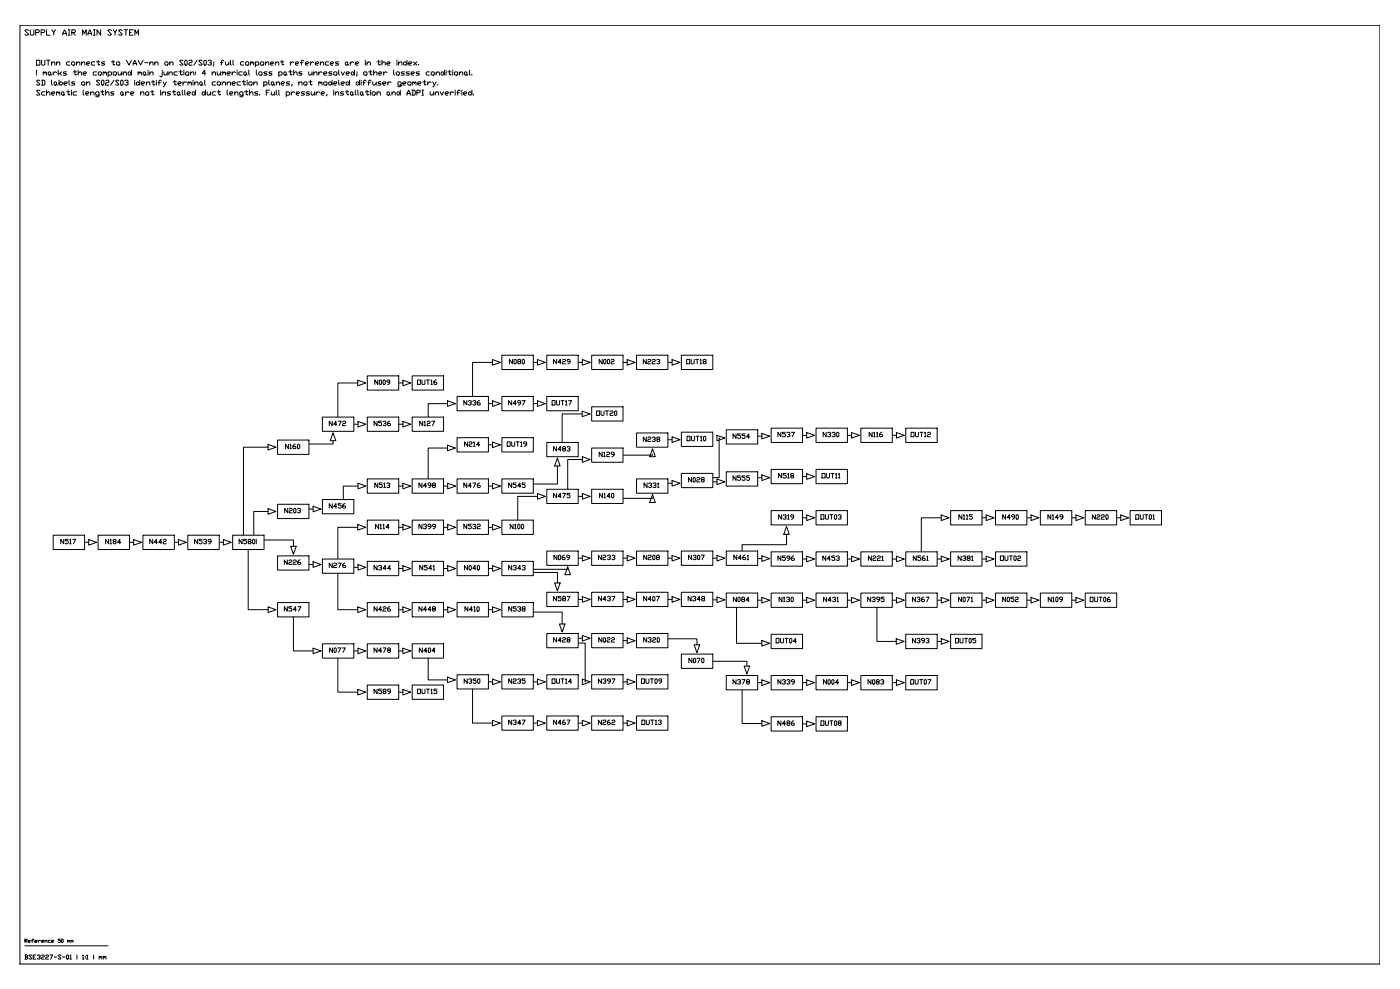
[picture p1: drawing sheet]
<svg xmlns="http://www.w3.org/2000/svg" width="841mm" height="594mm" viewBox="0 0 841 594" stroke-linecap="round" stroke-linejoin="round" font-family="sans-serif">
<!-- layer: TOPOLOGY -->
<g fill="none" stroke="#000" stroke-width=".6">
<path d="M296 218h-12v20M296 216l5 2-5 1zM301 213h19v9h-19zM321 218h2M323 216l5 2-5 1zM328 213h19v9h-19zM347 218h3M350 216l5 2-5 1zM355 213h19v9h-19zM374 218h3M377 216l5 2-5 1zM382 213h19v9h-19z"/>
<path d="M401 218h3M404 216l5 2-5 1zM409 213h19v9h-19zM215 230h-12v21M215 228l5 2-5 2zM221 226h19v8h-19zM240 230h2M242 228l5 2-5 2zM248 226h18v8h-18zM275 238h18v9h-18zM301 238h19v9h-19zM328 238h19v9h-19z"/>
<path d="M194 251h19v8h-19zM200 260l2 5h-4zM213 255h2M215 253l5 2-5 2zM221 251h19v8h-19zM240 255h2M242 253l5 2-5 2zM248 251h18v8h-18zM269 242h-12v8M269 241l5 1-5 2zM294 242h2M296 241l5 1-5 2z"/>
<path d="M321 242h2M323 241l5 1-5 2zM350 249h-12v17M350 247l4 2-4 1zM355 244h19v9h-19zM409 260h19v8h-19zM436 258h19v9h-19zM463 257h19v9h-19zM485 260l4 2-4 1zM490 257h19v9h-19zM512 260l4 2-4 1zM517 257h19v9h-19z"/>
<path d="M539 260l4 2-4 1zM544 257h19v9h-19zM161 269h-15v52M161 267l5 2-5 1zM167 264h19v9h-19zM200 265a1.2 1.2 0 0 1 0 2 1.2 1.2 0 0 1-2 0h-12M269 269h-12v19M269 267l5 2-5 2zM275 263h18v8h-18zM294 267h2M296 266l5 1-5 2zM301 263h19v8h-19z"/>
<path d="M328 266h19v8h-19zM335 280v9a1.2 1.2 0 0 1 0 2 1.2 1.2 0 0 1-2 0h-12M335 275l2 5h-4zM350 276h-7a1.2 1.2 0 0 0-2 0 1.2 1.2 0 0 0 0 2v16M350 274l5 2-5 2zM355 269h19v9h-19zM382 260h19v9h-19zM392 273h-17M392 270l2 4h-4zM401 264h3M404 262l5 2-5 2zM431 262l4 1-4 2z"/>
<path d="M432 263v23a.8 .8 0 0 1 0 1 .8 .8 0 0 1-1 0h-3M455 262h3M458 260l4 2-4 2zM482 262h3M509 262h3M536 262h3M215 292h-9v8M215 290l5 2-5 2zM221 288h19v8h-19zM240 292h2M242 290l5 2-5 2zM248 288h18v8h-18z"/>
<path d="M267 292h2M269 290l5 2-5 2zM275 288h18v8h-18zM294 292h2M296 290l5 2-5 2zM301 288h19v8h-19zM323 298h-10a1.3 1.3 0 0 0-2 0 1.3 1.3 0 0 0 0 2v12M323 296l5 2-5 2zM328 294h19v8h-19zM347 298h3M350 296l5 2-5 2zM355 294h19v8h-19z"/>
<path d="M382 288h19v8h-19zM392 299h-17M392 297l2 5h-4zM401 290h3M404 289l5 1-5 2zM409 284h19v9h-19zM428 289h3M431 288l4 1-4 2zM436 283h19v9h-19zM455 287h3M458 285l4 2-4 2zM463 282h19v9h-19z"/>
<path d="M482 286h3M485 285l4 1-4 2zM490 282h19v9h-19zM161 307h-7a1.2 1.2 0 0 0-2 0 1.2 1.2 0 0 0 0 2v12M161 306l5 1-5 2zM167 303h19v9h-19zM186 306h2M188 304l5 2-5 1zM194 300h19v9h-19zM215 317h-12v19M215 315l5 2-5 1zM221 312h19v9h-19z"/>
<path d="M240 317h2M242 315l5 2-5 1zM248 312h18v9h-18zM267 317h2M269 315l5 2-5 1zM275 312h18v9h-18zM294 317h2M296 315l5 2-5 1zM301 312h19v9h-19zM463 307h19v8h-19zM472 316l2 5h-3zM482 311h3"/>
<path d="M485 309l4 2-4 2zM490 307h19v8h-19zM565 311h-12v20M565 309l5 2-5 2zM571 307h19v8h-19zM590 311h2M592 309l5 2-5 2zM598 307h19v8h-19zM617 311h2M619 309l5 2-5 2zM625 307h19v8h-19zM644 311h2"/>
<path d="M646 309l5 2-5 2zM652 307h19v8h-19zM671 311h2M673 309l5 2-5 2zM679 307h19v8h-19zM32 321h19v9h-19zM51 326h2M53 324l5 2-5 1zM59 321h19v9h-19zM78 326h2M80 324l5 2-5 1zM86 321h19v9h-19z"/>
<path d="M105 326h2M107 324l5 2-5 1zM113 321h19v9h-19zM132 326h2M134 324l5 2-5 1zM149 330v35a1.3 1.3 0 0 0 0 1 1.3 1.3 0 0 0 2 0h10M159 324h17v4M167 334h19v8h-19zM175 328h3l-2 5zM186 339h2M188 337l5 2-5 2zM194 336h19v8h-19z"/>
<path d="M215 339l5 2-5 1zM221 337h19v9h-19zM242 340l5 2-5 1zM248 337h18v9h-18zM269 340l5 2-5 1zM275 337h18v9h-18zM296 340l5 2-5 1zM301 337h19v9h-19zM328 331h19v9h-19zM347 335h3M350 334l5 1-5 2zM355 331h19v9h-19z"/>
<path d="M374 335h3M377 334l5 1-5 2zM382 331h19v9h-19zM401 335h3M404 334l5 1-5 2zM409 331h19v9h-19zM428 335h3M431 334l4 1-4 2zM436 331h19v9h-19zM455 336h3M458 334l4 2-4 1zM463 331h19v9h-19z"/>
<path d="M472 321v5a1 1 0 0 1 0 1 1 1 0 0 1-1 0h-24a.9 .9 0 0 0-1 0 .9 .9 0 0 0 0 1v3M482 336h3M485 334l4 2-4 1zM490 331h19v9h-19zM509 336h3M512 334l4 2-4 1zM517 331h19v9h-19zM536 336h3M539 334l4 2-4 1zM544 331h19v9h-19zM563 336h2M565 334l5 2-5 1z"/>
<path d="M571 331h19v9h-19zM590 336h2M592 334l5 2-5 1zM598 331h19v9h-19zM203 344v22h12M213 341h2M240 342h2M267 342h2M294 342h2M321 344h13a1 1 0 0 1 1 0 1 1 0 0 1 0 1v5M328 356h19v8h-19zM333 350h4l-2 5z"/>
<path d="M341 342h-21M341 340l2 5h-4zM350 358l5 2-5 2zM355 356h19v8h-19zM377 358l5 2-5 2zM382 356h19v8h-19zM404 358l5 2-5 2zM409 356h19v8h-19zM431 359l4 1-4 2zM436 356h19v9h-19zM458 359l4 2-4 1zM463 356h19v9h-19z"/>
<path d="M485 359l4 2-4 1zM490 356h19v9h-19zM512 359l4 2-4 1zM517 356h19v9h-19zM539 359l4 2-4 1zM544 356h19v9h-19zM565 359l5 2-5 1zM571 356h19v9h-19zM592 359l5 2-5 1zM598 356h19v9h-19zM619 359l5 2-5 1zM625 356h19v9h-19z"/>
<path d="M646 359l5 2-5 1zM652 356h19v9h-19zM161 365l5 1-5 2zM167 362h19v9h-19zM176 371v20h12M215 365l5 1-5 2zM221 362h19v9h-19zM240 366h2M242 365l5 1-5 2zM248 362h18v9h-18zM267 366h2M269 365l5 1-5 2z"/>
<path d="M275 362h18v9h-18zM294 366h2M296 365l5 1-5 2zM301 362h19v9h-19zM321 368h15a1.1 1.1 0 0 1 2 0 1.1 1.1 0 0 1 0 1v6M336 375h3l-1 5zM347 360h3M374 360h3M401 360h3M428 360h3M442 365v21h16M455 361h3"/>
<path d="M482 361h3M509 361h3M527 365v20h11M536 361h3M563 361h2M590 361h2M617 361h2M644 361h2M188 389l5 2-5 2zM194 387h19v8h-19zM203 395v21h12M213 391h2"/>
<path d="M215 389l5 2-5 2zM221 387h19v8h-19zM240 391h2M242 389l5 2-5 2zM248 387h18v8h-18zM257 395v10a2.4 2.4 0 0 0 1 3h11M328 381h19v8h-19zM347 383h3M348 386h2a1.1 1.1 0 0 1 2 0 1.1 1.1 0 0 1 0 2v22M350 382l5 1-5 2zM355 381h19v8h-19zM374 385h3"/>
<path d="M377 383l5 2-5 2zM382 381h19v8h-19zM401 384h18v3M409 393h19v9h-19zM417 387h3l-1 5zM428 397h21v3M458 385l4 1-4 2zM463 381h19v9h-19zM538 384l5 1-5 2zM544 381h19v9h-19zM563 385h2M565 384l5 1-5 2z"/>
<path d="M571 381h19v9h-19zM215 414l5 2-5 1zM221 411h19v9h-19zM240 416h2M242 414l5 2-5 1zM248 411h18v9h-18zM269 407l5 1-5 2zM275 405h18v9h-18zM284 414v20h12M294 410h2M296 408l5 2-5 1zM301 405h19v9h-19z"/>
<path d="M321 410h2M323 408l5 2-5 1zM328 405h19v9h-19zM350 408l5 2-5 1zM355 405h19v9h-19zM374 410h3M377 408l5 2-5 1zM382 405h19v9h-19zM436 406h19v8h-19zM446 415v20h12M447 400h3l-1 5zM455 410h3"/>
<path d="M458 408l4 2-4 2zM463 406h19v8h-19zM482 410h3M485 408l4 2-4 2zM490 406h19v8h-19zM509 410h3M512 408l4 2-4 2zM517 406h19v8h-19zM536 410h3M539 408l4 2-4 2zM544 406h19v8h-19zM296 433l5 1-5 2z"/>
<path d="M301 430h19v9h-19zM321 434h2M323 433l5 1-5 2zM328 430h19v9h-19zM347 434h3M350 433l5 1-5 2zM355 430h19v9h-19zM374 434h3M377 433l5 1-5 2zM382 430h19v9h-19zM458 433l4 2-4 1zM463 431h19v8h-19z"/>
<path d="M482 435h3M485 433l4 2-4 2zM490 431h19v8h-19z"/>
</g>
<!-- layer: GAPS -->
<path d="M140 321h19v9h-19z" fill="none" stroke="#000" stroke-width=".6"/>
<!-- layer: BSA_DOC_FRAME -->
<path d="M12 15h817v564h-817z" fill="none" stroke="#000" stroke-width=".6"/>
<!-- layer: BSA_DOC_REFERENCE -->
<path d="M15 568h50" fill="none" stroke="#000" stroke-width=".6"/>
<g font-size="7.5">
<text x="21" y="41">OUTnn connects to VAV-nn on S02/S03; full component references are in the index.</text>
<text x="21" y="47">! marks the compound main junction: 4 numerical loss paths unresolved; other losses conditional.</text>
<text x="21" y="53">SD labels on S02/S03 identify terminal connection planes, not modeled diffuser geometry.</text>
<text x="21" y="59">Schematic lengths are not installed duct lengths. Full pressure, installation and ADPI unverified.</text>
</g>
<text font-size="6.6" x="14" y="22">SUPPLY AIR MAIN SYSTEM</text>
<g font-size="6.2">
<text x="305" y="220">N080</text>
<text x="331" y="220">N429</text>
<text x="359" y="220">N002</text>
<text x="385" y="220">N223</text>
<text x="411" y="220">OUT18</text>
<text x="224" y="232">N009</text>
<text x="249" y="232">OUT16</text>
<text x="357" y="251">OUT20</text>
<text x="412" y="266">OUT10</text>
<text x="439" y="265">N554</text>
<text x="331" y="272">N483</text>
<text x="359" y="276">N129</text>
<text x="224" y="294">N513</text>
<text x="250" y="294">N498</text>
<text x="277" y="294">N476</text>
<text x="304" y="294">N545</text>
<text x="386" y="294">N331</text>
<text x="170" y="309">N203</text>
<text x="196" y="307">N456</text>
<text x="466" y="313">N319</text>
<text x="492" y="313">OUT03</text>
<text x="575" y="313">N115</text>
<text x="601" y="313">N490</text>
<text x="628" y="313">N149</text>
<text x="655" y="313">N220</text>
<text x="681" y="313">OUT01</text>
<text x="224" y="319">N114</text>
<text x="250" y="319">N399</text>
<text x="277" y="319">N532</text>
<text x="305" y="319">N100</text>
<text x="466" y="338">N596</text>
<text x="493" y="338">N453</text>
<text x="520" y="338">N221</text>
<text x="548" y="338">N561</text>
<text x="574" y="338">N381</text>
<text x="600" y="338">OUT02</text>
<text x="196" y="342">N276</text>
<text x="223" y="344">N344</text>
<text x="251" y="344">N541</text>
<text x="278" y="344">N040</text>
<text x="304" y="344">N343</text>
<text x="331" y="362">N587</text>
<text x="358" y="362">N437</text>
<text x="386" y="362">N407</text>
<text x="412" y="362">N348</text>
<text x="439" y="363">N084</text>
<text x="467" y="363">N130</text>
<text x="494" y="363">N431</text>
<text x="520" y="363">N395</text>
<text x="547" y="363">N367</text>
<text x="575" y="363">N071</text>
<text x="601" y="363">N052</text>
<text x="629" y="363">N109</text>
<text x="654" y="363">OUT06</text>
<text x="170" y="368">N547</text>
<text x="223" y="368">N426</text>
<text x="250" y="368">N448</text>
<text x="278" y="368">N410</text>
<text x="304" y="368">N538</text>
<text x="331" y="387">N428</text>
<text x="358" y="387">N022</text>
<text x="386" y="387">N320</text>
<text x="465" y="387">OUT04</text>
<text x="547" y="387">N393</text>
<text x="573" y="387">OUT05</text>
<text x="413" y="399">N070</text>
<text x="278" y="412">N350</text>
<text x="304" y="412">N235</text>
<text x="331" y="412">OUT14</text>
<text x="358" y="412">N397</text>
<text x="384" y="412">OUT09</text>
<text x="223" y="418">N589</text>
<text x="249" y="418">OUT15</text>
<text x="466" y="437">N486</text>
<text x="492" y="437">OUT08</text>
</g>
<g font-size="5.7">
<text x="277" y="244">N336</text>
<text x="304" y="244">N497</text>
<text x="331" y="244">OUT17</text>
<text x="196" y="257">N472</text>
<text x="223" y="257">N536</text>
<text x="251" y="257">N127</text>
<text x="466" y="264">N537</text>
<text x="493" y="264">N330</text>
<text x="521" y="264">N116</text>
<text x="546" y="264">OUT12</text>
<text x="278" y="269">N214</text>
<text x="303" y="269">OUT19</text>
<text x="385" y="266">N238</text>
<text x="170" y="271">N160</text>
<text x="412" y="291">N028</text>
<text x="439" y="290">N555</text>
<text x="466" y="288">N518</text>
<text x="492" y="288">OUT11</text>
<text x="331" y="300">N475</text>
<text x="359" y="300">N140</text>
<text x="35" y="328">N517</text>
<text x="62" y="328">N184</text>
<text x="89" y="328">N442</text>
<text x="116" y="328">N539</text>
<text x="143" y="328">N580!</text>
<text x="170" y="340">N226</text>
<text x="332" y="337">N069</text>
<text x="358" y="337">N233</text>
<text x="386" y="337">N208</text>
<text x="412" y="337">N307</text>
<text x="440" y="337">N461</text>
<text x="197" y="393">N077</text>
<text x="223" y="393">N478</text>
<text x="251" y="393">N404</text>
<text x="439" y="412">N378</text>
<text x="466" y="412">N339</text>
<text x="494" y="412">N004</text>
<text x="520" y="412">N083</text>
<text x="546" y="412">OUT07</text>
<text x="304" y="436">N347</text>
<text x="331" y="436">N467</text>
<text x="358" y="436">N262</text>
<text x="384" y="436">OUT13</text>
<text x="14" y="577">BSE3227-S-01 | 1:1 | mm</text>
</g>
<text font-size="4.9" x="14" y="567">Reference 50 mm</text>
</svg>
